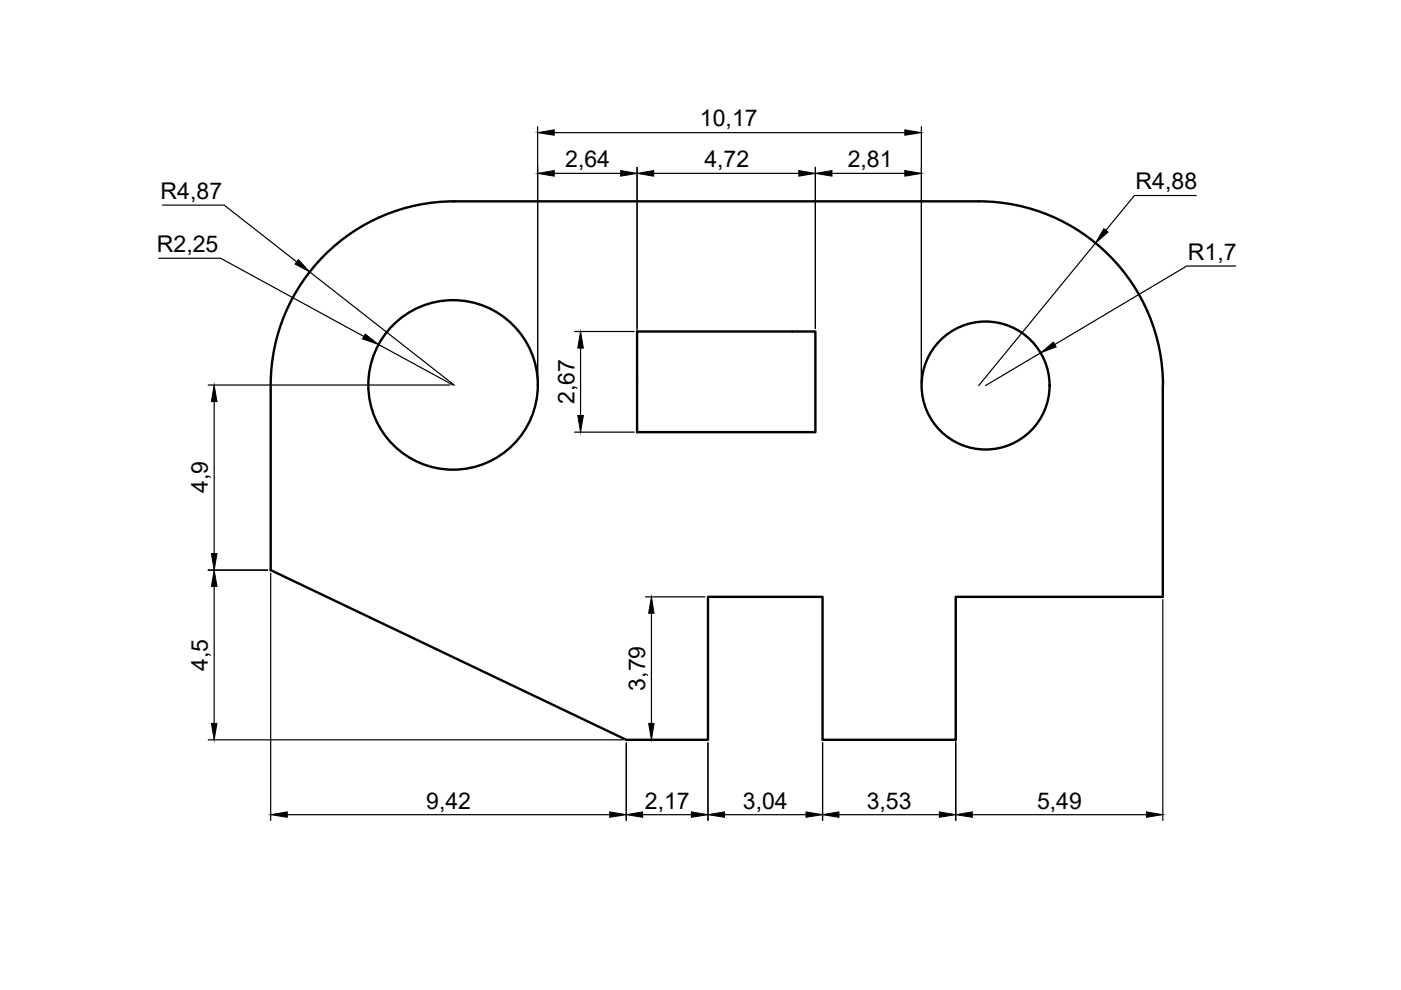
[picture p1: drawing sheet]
<svg xmlns="http://www.w3.org/2000/svg" width="297mm" height="210mm" viewBox="0 0 297 210" stroke-linecap="round" stroke-linejoin="round" font-family="sans-serif">
<!-- layer: AM_0 -->
<g fill="none" stroke="#000" stroke-width=".51">
<path d="M96 42.7h111.5a39.1 39.1 0 0 1 39.1 39M96.4 42.7a39 39 0 0 0-39 39v39.2l75.4 36h17.3v-30.4h24.3v30.4h28.2v-30.4h43.9v-44.7M135.1 70.3h37.8v21.3h-37.8z"/>
<circle cx="96.1" cy="81.6" r="18"/>
<circle cx="209" cy="81.7" r="13.6"/>
</g>
<!-- layer: AM_5 -->
<g fill="none" stroke="#000" stroke-width=".25">
<path d="M114 26.9v54.1M117.5 36.8h14.1M117.5 28.1h74.3M135.1 35.5v44.8M138.6 36.8h30.8M172.9 35.5v34.2M176.4 36.8h15.4M195.4 26.9v54.3M33.6 54.8h13.2l30.4 16.5M34.4 43.5h13.1l15.4 12M65.7 57.7l30.6 24M232.3 51.5l-24.8 30.3"/>
<path d="M253.6 41.5h-13.1l-6 7.3M262 56.4h-10.4l-28 16.6M80.2 73l15.8 8.6M121.8 70.3h12.7M123.1 73.8v14.3M220.6 74.8l-11.7 7M44.1 81.6h51.3M45.4 85.1v32.3M121.8 91.6h12.7M44.1 120.9h12.7M45.4 124.3v29.1M57.4 121.5v52.5"/>
<path d="M136.8 126.5h12.7M138.1 130v23.4M202.6 127.1v46.9M246.5 127.1v46.9M44.1 156.9h88.1M132.8 157.5v16.5M136.8 156.9h12.7M150.1 157.5v16.5M174.4 157.5v16.5M60.9 172.7h68.4M136.3 172.7h10.3M153.6 172.7h17.3"/>
<path d="M177.9 172.7h21.3M206.1 172.7h37"/>
</g>
<g fill="#000" stroke="#000" stroke-width=".21">
<path d="M114 28.1l3.5-.6v1.2zM114 36.8l3.5-.6v1.2zM131.6 36.2l3.5 .6-3.5 .6zM135.1 36.8l3.5-.6v1.2zM169.4 36.2l3.5 .6-3.5 .6zM172.9 36.8l3.5-.6v1.2zM191.8 36.2l3.6 .6-3.6 .6zM191.8 27.5l3.6 .6-3.6 .6zM63.3 55l2.4 2.7-3.1-1.7zM234 48.5l.9 .7-2.6 2.3zM77.5 70.8l2.7 2.2-3.3-1.1zM123.1 70.3l.6 3.5h-1.2z"/>
<path d="M220.6 74.8l2.7-2.3 .6 1zM45.4 81.6l.6 3.5h-1.2zM122.5 88.1h1.2l-.6 3.5zM44.8 117.4h1.2l-.6 3.5zM45.4 120.9l.6 3.4h-1.2zM138.1 126.5l.6 3.5h-1.2zM44.8 153.4h1.2l-.6 3.5zM137.5 153.4h1.2l-.6 3.5zM57.4 172.7l3.5-.6v1.2zM129.3 172.1l3.5 .6-3.5 .6zM132.8 172.7l3.5-.6v1.2zM146.6 172.1l3.5 .6-3.5 .6z"/>
<path d="M150.1 172.7l3.5-.6v1.2zM170.9 172.1l3.5 .6-3.5 .6zM174.4 172.7l3.5-.6v1.2zM199.2 172.1l3.4 .6-3.4 .6zM202.6 172.7l3.5-.6v1.2zM243.1 172.1l3.4 .6-3.4 .6z"/>
</g>
<g font-size="4.9">
<text x="148.4" y="26.8">10,17</text>
<text x="119.8" y="35.4">2,64</text>
<text x="149.3" y="35.4">4,72</text>
<text x="179.7" y="35.4">2,81</text>
<text x="240.8" y="40.1">R4,88</text>
<text x="34.1" y="42.2">R4,87</text>
<text x="33.3" y="53.4">R2,25</text>
<text x="251.9" y="55.1">R1,7</text>
<text x="121.8" y="85.7" transform="rotate(-90 121.8 85.7)">2,67</text>
<text x="44.1" y="104.6" transform="rotate(-90 44.1 104.6)">4,9</text>
<text x="44.1" y="142.2" transform="rotate(-90 44.1 142.2)">4,5</text>
<text x="136.8" y="146.4" transform="rotate(-90 136.8 146.4)">3,79</text>
<text x="90.4" y="171.4">9,42</text>
<text x="136.7" y="171.4">2,17</text>
<text x="157.5" y="171.4">3,04</text>
<text x="183.8" y="171.4">3,53</text>
<text x="219.9" y="171.4">5,49</text>
</g>
</svg>
